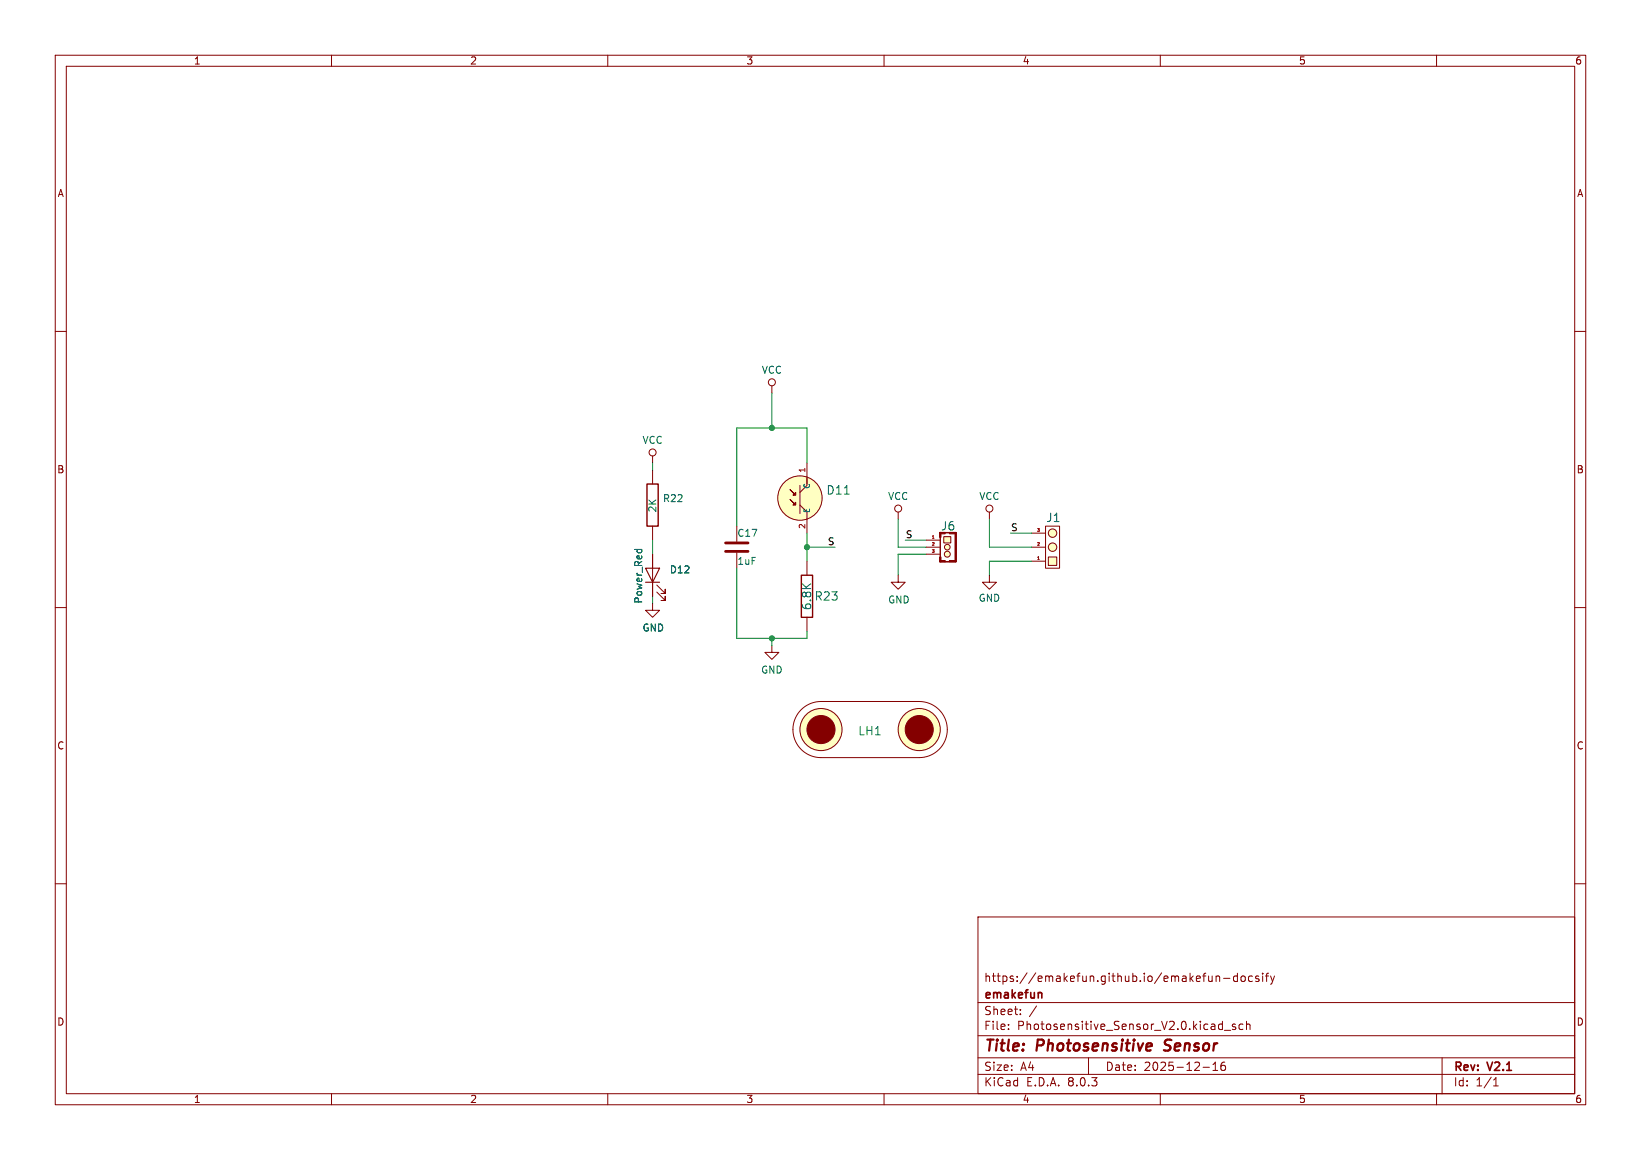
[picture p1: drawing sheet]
<svg xmlns="http://www.w3.org/2000/svg" width="297mm" height="210mm" viewBox="0 0 297 210" stroke-linecap="round" stroke-linejoin="round" font-family="sans-serif">
<g fill="none" stroke="#840000" stroke-width=".18">
<path d="M10 10h277v190h-277zM12 12h273v186h-273zM60 10v2M110 10v2M160 10v2M210 10v2M260 10v2M10 60h2M285 60h2M139.7 69.9v1.2M133.3 95.3v2.7M144.8 91.4l1.2 1.3v3.8"/>
<path d="M144.8 87.9v5.1M146 86.6v1.3l-1.2 1.3M146 83.8v3.8M162.6 92.7v1.3M179.1 92.7v1.3M10 110h2M118.1 109.2v1.3h1.3l-1.3 1.3-1.3-1.3h1.3M118.1 100.3v7.7M118.9 107.2l1.5 1.5v-.7v.7h-.8M118.9 105.9l1.5 1.5v-.7v.7h-.8M133.3 100.1v2.8M139.7 116.8v1.3h1.3l-1.3 1.3-1.3-1.3h1.3"/>
<path d="M146 101.6v2.5M146 111.8v2.5M162.6 104.1v1.3h1.2l-1.2 1.3-1.3-1.3h1.3M179.1 104.1v1.3h1.2l-1.2 1.3-1.3-1.3h1.3M285 110h2M145 128.5a5.1 5.1 0 0 1 3.6-1.5h17.8a5.1 5.1 0 0 1 5 5.1 5.1 5.1 0 0 1-5 5.1h-17.8a5.1 5.1 0 0 1-4.7-3.2 5.1 5.1 0 0 1 1.1-5.5zM10 160h2M285 160h2M177 166h108v32h-108zM220.1 176.7v1M220.1 176.8l.2-.1 .4 .1v.9M221.5 177.1h1.1"/>
<path d="M224 176.8l-.5-.1-.3 .3v.4l.2 .2h.6M224 176.2v1.5M224.7 176.8l.2-.1 .4 .1 .1 .6-.2 .2-.3 .1-.2-.1zM226.7 176.8l-.5-.1-.2 .3v.4l.1 .2h.6M227.8 176.8l-.3-.1-.3 .2 .1 .2 .5 .2v.3h-.6M228.5 176.2v.1M228.5 176.7v1M229 176.7h.6M229.6 176.2l-.4 .2v1.3M230 176.7l.3 1M230.3 177.7l-.1 .4-.2 .1M230.7 176.7l-.4 1"/>
<path d="M60 198v2M110 198v2M160 198v2M177 194.5h108M177 191.5h108M177 187.5h108M177 181.5h108M182.5 186.3v.1M182.5 185.5v.1M184.7 183.6v.1M184.7 182.8v.1M187.6 182.1l-1.3 2"/>
<path d="M197 191.5v3M210 198v2M217.7 193.2h1.2M219.5 193.8h.9M219.5 192.7l.5-.4v1.5M221.6 186.5h1.1M221.7 192.3a.59 .59 0 0 0-.7 .6v.6l.1 .2 .4 .1 .2-.1 .1-.5-.1-.3h-.5l-.2 .3M223.6 185.5l-.4-.1-.2 .2 .1 .2 .5 .2v.3h-.6M225 185.5l-.5-.1-.3 .3v.4l.2 .2h.6M225.6 185.5l.2-.1 .4 .1v.9M225.6 184.9v1.5M260 198v2"/>
<path d="M261 191.5v6.5M270.3 196.6h.9M270.3 195.5l.4-.4v1.5"/>
<circle cx="139.7" cy="69.2" r=".63"/>
<circle cx="144.8" cy="90.2" r="4"/>
<circle cx="162.6" cy="92.1" r=".63"/>
<circle cx="179.1" cy="92.1" r=".63"/>
<circle cx="148.6" cy="132.1" r="3.8"/>
<circle cx="166.4" cy="132.1" r="3.8"/>
</g>
<path d="M210.6 190.1l.3 .1M211 188.4l-.2 .4 .1 .2" fill="none" stroke="#840000" stroke-width=".4"/>
<path d="M188.3 179.7l.3 .2v.8" fill="none" stroke="#840000" stroke-width=".3"/>
<g fill="#ffffc2" stroke="#ffffc2" stroke-width=".18">
<circle cx="148.6" cy="132.1" r="3.8"/>
<circle cx="166.4" cy="132.1" r="3.8"/>
<circle cx="144.8" cy="90.2" r="4"/>
<circle cx="190.5" cy="96.5" r=".76"/>
</g>
<g fill="#840000" stroke="#840000" stroke-width=".18">
<path d="M143 88.6l.8 .8 .2-.2v.5h-.5l.3-.3z"/>
<path d="M143 90.4l.8 .8 .2-.3v.5h-.5l.3-.2z"/>
<circle cx="148.6" cy="132.1" r="2.54"/>
<circle cx="166.4" cy="132.1" r="2.54"/>
</g>
<path d="M145 104.1h2.1v7.7h-2.1z" fill="none" stroke="#840000" stroke-width=".25"/>
<path d="M131.3 99.8h4.1M131.3 98.3h4.1" fill="none" stroke="#840000" stroke-width=".51"/>
<path d="M116.8 102.9h2.6l-1.3 2.5zM116.8 105.4h2.6" fill="none" stroke="#840000" stroke-width=".2"/>
<path d="M114.9 99.5h1.2M115.4 99.5l-.1 .3M116.1 99.5v.3" fill="none" stroke="#006464" stroke-width=".18"/>
<path d="M189.7 100.8h1.6v1.6h-1.6z" fill="#ffffc2"/>
<circle cx="190.5" cy="99.1" r=".76" fill="#ffffc2" stroke="#ffffc2" stroke-width=".18"/>
<g fill="none" stroke="#840000" stroke-width=".18">
<path d="M186.7 99.1h2.5M186.7 96.5h2.5M189.2 95.3h2.6v7.6h-2.6zM186.7 101.6h2.5M189.7 100.8h1.6v1.6h-1.6z"/>
<circle cx="190.5" cy="99.1" r=".76"/>
<circle cx="190.5" cy="96.5" r=".76"/>
</g>
<path d="M187.8 101.3h.3" fill="none" stroke="#a90000" stroke-width=".18"/>
<path d="M170.8 97.2h1.3v1.1h-1.3z" fill="#ffffc2"/>
<g fill="#ffffc2" stroke="#ffffc2" stroke-width=".18">
<circle cx="171.4" cy="100.3" r=".53"/>
<circle cx="171.5" cy="99.1" r=".51"/>
</g>
<g fill="none" stroke="#840000" stroke-width=".18">
<path d="M118.1 82.6v1.2M118.1 85.1v2.5M118.1 95.3v2.5M167.6 97.8h2.6M167.6 99.1h2.6M170.2 96.4h2.8v5.3h-2.8zM170.2 97.3v3.5M170.8 97.2h1.3v1.1h-1.3zM118.1 100.3v2.6M118.1 105.4v2.6M167.6 100.3h2.6"/>
<circle cx="118.1" cy="81.9" r=".63"/>
<circle cx="171.5" cy="99.1" r=".51"/>
<circle cx="171.4" cy="100.3" r=".53"/>
</g>
<g fill="#840000" stroke="#840000" stroke-width=".18">
<path d="M172.8 96.4h.3v5.3h-.3z"/>
<path d="M171.8 101.5h1.2v.2h-1.2z"/>
<path d="M171 101.7h.9z"/>
<path d="M170.1 101.5h1v.2h-1z"/>
<path d="M170.1 100.8h.2v.9h-.2z"/>
<path d="M170.1 96.4h.2v.9h-.2z"/>
</g>
<path d="M168.8 97.5h.3" fill="none" stroke="#a90000" stroke-width=".18"/>
<path d="M117.1 87.6h2v7.7h-2z" fill="none" stroke="#840000" stroke-width=".25"/>
<g fill="none" stroke="#009600" stroke-width=".18">
<path d="M139.7 71.1v6.4M118.1 83.8v1.3M118.1 97.8v2.5M146 83.8v-6.3h-12.7v17.8M146 96.5v5.1M146 99.1h5.1M162.6 94v5.1h5M163.8 97.8h3.8M179.1 94v5.1h7.6M182.9 96.5h3.8M118.1 108v1.2M133.3 102.9v12.7h12.7v-1.3"/>
<path d="M139.7 115.6v1.2M167.6 100.3h-5v3.8M186.7 101.6h-7.6v2.5"/>
</g>
<path d="M114.9 99.5h1.2M115.4 99.5l-.1 .3M116.1 99.5v.3" fill="none" stroke="#006464" stroke-width=".18"/>
<g fill="#009600" stroke="#009600" stroke-width=".18">
<circle cx="139.7" cy="77.5" r=".46"/>
<circle cx="139.7" cy="115.6" r=".46"/>
<circle cx="146" cy="99.1" r=".46"/>
</g>
<g font-size="2.8" fill="#840000">
<text x="178" y="190.9">Title:</text>
<text x="187.7" y="190.9">Photosensitive</text>
<text x="211.6" y="190.9">Sensor</text>
</g>
<g font-size="2.1" fill="#006464">
<text x="149.5" y="89.7">D11</text>
<text x="189.3" y="94.7">J1</text>
<text x="170.2" y="96.2">J6</text>
<text x="147" y="110.6" transform="rotate(-90 147 110.6)">6.8K</text>
<text x="147.4" y="108.9">R23</text>
<text x="155.3" y="133.3">LH1</text>
</g>
<g font-size="2.1" fill="#840000">
<text x="178" y="178">https://emakefun.github.io/emakefun-docsify</text>
<text x="178" y="184">Sheet:</text>
<text x="178" y="181.2">emakefun</text>
<text x="178" y="186.7">File:</text>
<text x="184.1" y="186.7">Photosensitive_Sensor_V2.0.kicad_sch</text>
<text x="178" y="196.9">KiCad</text>
<text x="178" y="194.1">Size:</text>
<text x="184.7" y="194.1">A4</text>
<text x="185.7" y="196.9">E.D.A.</text>
<text x="193.3" y="196.9">8.0.3</text>
<text x="200" y="194.1">Date:</text>
<text x="207" y="194.1">2025-12-16</text>
<text x="263" y="194.3">Rev:</text>
<text x="263" y="196.9">Id:</text>
<text x="267.1" y="196.9">1/1</text>
<text x="269.4" y="194.3">V2.1</text>
</g>
<g font-size="1.8" fill="#840000">
<text x="35" y="11.9">1</text>
<text x="85" y="11.9">2</text>
<text x="135" y="11.9">3</text>
<text x="185" y="11.9">4</text>
<text x="235" y="11.9">5</text>
<text x="285" y="11.9">6</text>
<text x="10.3" y="35.9">A</text>
<text x="285.3" y="35.9">A</text>
<text x="10.3" y="85.9">B</text>
<text x="285.3" y="85.9">B</text>
<text x="10.3" y="135.9">C</text>
<text x="285.3" y="135.9">C</text>
<text x="10.3" y="185.9">D</text>
<text x="285.3" y="185.9">D</text>
<text x="35" y="199.9">1</text>
<text x="85" y="199.9">2</text>
<text x="135" y="199.9">3</text>
<text x="185" y="199.9">4</text>
<text x="235" y="199.9">5</text>
<text x="285" y="199.9">6</text>
</g>
<g font-size="1.8" fill="#006464">
<text x="137.8" y="67.9">VCC</text>
<text x="116.2" y="80.6">VCC</text>
<text x="119" y="92.9" transform="rotate(-90 119 92.9)">2K</text>
<text x="119.9" y="91.1">R22</text>
<text x="160.6" y="90.7">VCC</text>
<text x="177.2" y="90.7">VCC</text>
<text x="133.4" y="97.4">C17</text>
<text x="121.1" y="104">D12</text>
<text x="133.4" y="102.5">1uF</text>
<text x="116.4" y="109.4" transform="rotate(-90 116.4 109.4)">Power_Red</text>
<text x="160.7" y="109.4">GND</text>
<text x="177" y="109.1">GND</text>
<text x="116.2" y="114.5">GND</text>
<text x="137.7" y="122.1">GND</text>
</g>
<g font-size="1.8" fill="#0f0f0f">
<text x="149.7" y="98.8">S</text>
<text x="163.8" y="97.5">S</text>
<text x="182.9" y="96.3">S</text>
</g>
<g font-size="1.4" fill="#a90000">
<text x="145.8" y="85.7" transform="rotate(-90 145.8 85.7)">1</text>
<text x="145.8" y="95.9" transform="rotate(-90 145.8 95.9)">2</text>
</g>
<g font-size="1.4" fill="#006464">
<text x="146.8" y="88.6" transform="rotate(-90 146.8 88.6)">C</text>
<text x="146.8" y="93" transform="rotate(-90 146.8 93)">E</text>
</g>
<g font-size=".7" fill="#a90000">
<text x="168.5" y="97.5">1</text>
<text x="168.5" y="98.8">2</text>
<text x="168.5" y="100.1">3</text>
<text x="187.5" y="101.3">1</text>
<text x="187.5" y="98.8">2</text>
<text x="187.5" y="96.3">3</text>
</g>
</svg>
